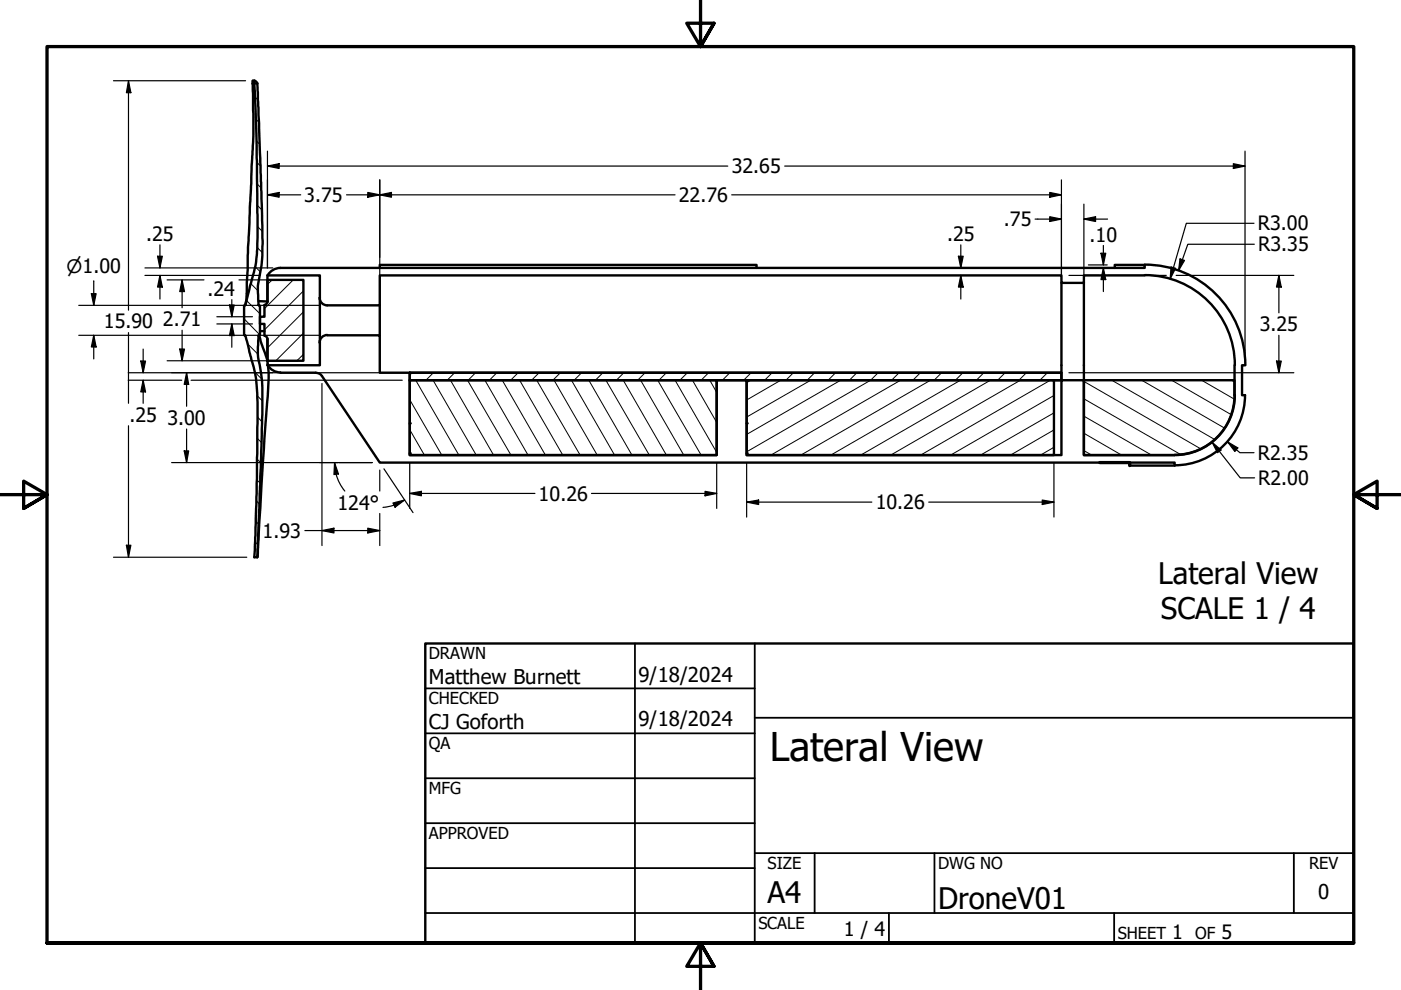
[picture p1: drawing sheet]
<svg xmlns="http://www.w3.org/2000/svg" width="297mm" height="210mm" viewBox="0 0 297 210" stroke-linecap="round" stroke-linejoin="round" font-family="sans-serif">
<!-- layer: Hatch (ANSI) -->
<g fill="none" stroke="#000" stroke-width=".21">
<path d="M54 20.5l.7 .7M54.2 25.2l.7 .7M54.4 29.9l.7 .7M54.5 39l.9 .8M54.5 34.5l.7 .7M54.1 56.6l1.1 1M54.5 52.5l1.1 1.1M54.5 43.5l1 1M54.6 48l1 1.1M57.7 59.3l-1 1M62.2 59.3l-6.1 6.1M51.8 67.6l3.3 3.4"/>
<path d="M52.3 63.7l2.8 2.8M52.5 72.9l2.2 2.2M53.1 60.1l1.6 1.5M54 78.9l1.5 1.5M64.3 75.2l-1.4 1.3M64.3 70.6l-5.8 5.9M64.3 66.1l-7.6 7.7M64.3 61.7l-8.2 8.2M87.4 79l-.5 .5M91.9 79l-1.6 1.6M96.4 79l-1.6 1.6M100.8 79l-1.5 1.6"/>
<path d="M105.3 79l-1.5 1.6M109.9 79l-1.6 1.6M114.3 79l-1.6 1.6M118.8 79l-1.6 1.6M123.3 79l-1.6 1.6M127.8 79l-1.6 1.6M132.3 79l-1.6 1.6M136.8 79l-1.6 1.6M141.3 79l-1.6 1.6M145.7 79l-1.6 1.6M150.2 79l-1.5 1.6M154.7 79l-1.5 1.6"/>
<path d="M159.3 79l-1.6 1.6M163.7 79l-1.6 1.6M168.2 79l-1.6 1.6M172.7 79l-1.6 1.6M177.2 79l-1.6 1.6M181.7 79l-1.6 1.6M186.2 79l-1.6 1.6-26.3 15.2M190.6 79l-1.6 1.6M195.1 79l-1.6 1.6M199.6 79l-1.5 1.6M204.2 79l-1.6 1.6M208.6 79l-1.6 1.6"/>
<path d="M213.1 79l-1.6 1.6M217.6 79l-1.6 1.6M222.1 79l-1.6 1.6M54.5 97.3l.8 .8M54.5 92.9l.9 .9M54.5 83.9l1.1 1.1M54.6 88.4l1 1M86.9 91.1l3.1 5.4M86.9 84.7l6.8 11.8M88.1 80.6l9.2 15.9M91.8 80.6l9.2 15.9M95.5 80.6l9.1 15.9"/>
<path d="M99.1 80.6l9.2 15.9M102.8 80.6l9.2 15.9M106.5 80.6l9.1 15.9M110.2 80.6l9.1 15.9M113.8 80.6l9.2 15.9M117.5 80.6l9.1 15.9M121.2 80.6l9.1 15.9M124.8 80.6l9.2 15.9M128.5 80.6l9.2 15.9M132.1 80.6l9.2 15.9M135.8 80.6l9.2 15.9M139.4 80.6l9.3 15.9"/>
<path d="M143.1 80.6l8.9 15.3M146.8 80.6l5.2 9M150.5 80.6l1.5 2.6M159.2 80.6l-.9 .5M165.5 80.6l-7.2 4.2M171.9 80.6l-13.6 7.8M178.2 80.6l-19.9 11.5M190.9 80.6l-27.5 15.9M197.3 80.6l-27.5 15.9M203.6 80.6l-27.5 15.9M210 80.6l-27.5 15.9M216.3 80.6l-27.5 15.9"/>
<path d="M222.7 80.6l-27.5 15.9M223.5 94.8l-2.9 1.7M223.5 91.2l-9.3 5.3M223.5 87.5l-15.6 9M223.5 83.9l-22 12.6M225 80.6h.1M229.8 95.5l1.7 1M229.8 91.9l8 4.6M229.8 88.2l14.4 8.3M229.8 84.6l20.5 11.8M229.8 80.9l24.8 14.3M235.7 80.6l21.9 12.6"/>
<path d="M242.1 80.6l17.6 10.2M248.4 80.6l12.6 7.3M254.8 80.6l6.9 4M261.1 80.6l.6 .4M54.1 114.9l.6 .6M54.2 110.5l.7 .7M54.4 106.2l.6 .6M54.5 101.8l.7 .7"/>
</g>
<!-- layer: Visible (ANSI) -->
<g fill="none" stroke="#000" stroke-width=".51">
<path d="M53.6 17.1a.76 .76 0 0 1 .9 .6M53.9 17.7l.5 10.5 .1 16.3a79.3 79.3 0 0 1-.3 11.9l-2.2 8.3M53.9 17.7l-.3-.6 .1 5.2a144.4 144.4 0 0 1-.4 15.2l-.7 14.9-.3 9.9-.3 2.4M53.9 17.7h.6M54.5 17.7l1.1 27.9a56.8 56.8 0 0 1-.5 12.5 20.7 20.7 0 0 0-.3 6.6M59.4 56.8h183.3v-.6h-6.4v.6M59.5 56.8a3.1 3.1 0 0 0-2.8 1.6M80.5 56.8v-.6h79.9v.6M225 60v20.6h-1.5M229.8 60v20.6M242.7 58.4h-12.9v1.6h-4.8v-1.6h-144.5v6.3h-11.1a1.62 1.62 0 0 1-1.6-1.6M242.7 58.3a19.1 19.1 0 0 1 19.1 19.1"/>
<path d="M242.7 56.1a21.3 21.3 0 0 1 21.3 21.3M51.8 64.9v6l.2 .3M51.9 64.7h.1M51.9 71.2h.1M52 64.7l-.2 .2M52 71.2l.8 3.2a33.6 33.6 0 0 1 1.8 11.9l-.2 18.4-.5 13.4h.6M54.8 63.9h1.9v-4.6h7.6v17.2h-7.6v-4.6a.79 .79 0 0 0-.6-.7M54.8 71.2l-.1 1.5a15.1 15.1 0 0 0 .5 5.4l.3 2.2a205.8 205.8 0 0 1-.2 18.7l-.8 19.1M54.8 64.7h.1M54.8 71.2h.1M54.8 64.7l.3 .2M55 71.2l.2 1.1 1.4 3.9 .2 .9"/>
<path d="M55.1 70.9l-.3 .3M55.1 64.9v6M55.1 70.2h1M56.7 63.9a.83 .83 0 0 1-.6 .8v2.5h-1v1.5h1v2.5M56.7 64v-5.6h11.1v19h-11.1v-.2M56.7 71.8v4.8M56.7 77.4a3.1 3.1 0 0 0 2.8 1.6M56.8 77.7a83.4 83.4 0 0 1-.5 12.6l-1.8 27.8M59.4 79h7.5a1.62 1.62 0 0 1 1.4 .7l12.2 18.4h152.7M69.4 71a1.62 1.62 0 0 0-1.6 1.6M69.4 71.1h11.1v7.9h6.4M80.5 64.7v6.4"/>
<path d="M86.9 79v17.5h65.1v-15.9h6.3v15.9h66.7v-15.9h4.8v15.9h19.2M86.9 79h138.1v1.6h-138.1zM86.9 79h138.1M261.7 77.4v6.4v-3.2h-31.9v15.9h19.2M264 77.4h-.7v6.4h.7M86.9 80.6h65.1v15.9h-65.1zM158.3 80.6h65.2v15.9h-65.2zM239.5 98.1h9.5v.6h-9.5M261.7 83.8a12.7 12.7 0 0 1-12.6 12.6M261.8 83.8a12.7 12.7 0 0 1-12.7 12.7M264 83.8a14.9 14.9 0 0 1-14.9 14.9"/>
</g>
<g fill="#000">
<circle cx="86.9" cy="89.8" r=".25"/>
<circle cx="86.9" cy="96.1" r=".25"/>
<circle cx="86.9" cy="80.6" r=".25"/>
<circle cx="158.3" cy="80.6" r=".25"/>
<circle cx="158.3" cy="89.8" r=".25"/>
<circle cx="158.3" cy="96.1" r=".25"/>
</g>
<!-- layer: Border (ANSI) -->
<path d="M148.5 -.1v10l-2.9-5h5.8l-2.9 5 2.9-5M0 104.9h10l-5-2.9v5.8l5-2.9-5 2.9M297 104.9h-10l5-2.9v5.8l-5-2.9 5 2.9M10 199.9v-190h277v190h-277h277M151.4 204.9l-2.9-5 2.9 5h-5.8l2.9-5v10" fill="none" stroke="#000" stroke-width=".7"/>
<!-- layer: Title (ANSI) -->
<g fill="none" stroke="#000" stroke-width=".38">
<path d="M134.6 136.4v63.5M160 136.4v63.5M90.2 146h69.8M90.2 155.5h69.8M160 152.2h127M90.2 165h69.8M90.2 174.5h69.8M90.2 193.6h196.8M90.2 184.1h69.8M160 180.9h127M172.7 180.9v12.7M188.5 193.6v6.3"/>
<path d="M198.1 180.9v12.7M236.2 193.6v6.3M274.3 180.9v12.7"/>
</g>
<path d="M90.2 136.4h196.8v63.5h-196.8z" fill="none" stroke="#000" stroke-width=".51"/>
<!-- layer: Sketch Geometry (ANSI) -->
<path d="M233.2 98.1h6.3v.6" fill="none" stroke="#000" stroke-width=".7"/>
<!-- layer: Dimension (ANSI) -->
<g fill="none" stroke="#000" stroke-width=".25">
<path d="M24.1 17.1h28M27.2 17.1l.5 2.6h-.9zM27.2 17.1v48.7M56.7 35.2l2.5-.5v1zM56.7 35.2h97.6M56.7 32v24.8M80.5 38.1v31.4M166.4 35.2h97.6M225 38.1v20.3M261.5 34.7l2.5 .5-2.5 .5zM264 32v43.9M19.9 59.5v5.2"/>
<path d="M30.7 56.8h27.1M30.7 58.4h24.4M33.4 54.3h1l-.5 2.5zM33.9 58.4l.5 2.5h-1zM33.9 51.9v4.9M33.9 58.4v5M35.4 59.3h7.8M38.6 59.3l.5 2.5h-1zM38.6 59.3v5.9M50.7 59.3h12M56.7 41.3l2.5-.5v1zM56.7 41.3h7.1"/>
<path d="M73.5 41.3h69.6M78 40.8l2.5 .5-2.5 .5zM80.5 41.3l2.5-.5v1zM155.1 41.3h69.9M203.2 54.3h1l-.5 2.5zM203.7 58.4l.5 2.5h-1zM203.7 51.9v4.9M203.7 58.4v5M219.5 46.5h5.5M222.6 40.8l2.4 .5-2.4 .5zM222.6 45.9l2.4 .6-2.4 .5zM226.6 58.4h6.3"/>
<path d="M229.8 46.5l2.5-.6v1.1zM229.8 46.5h5M229.8 43.3v15.1M230.8 56.8h4M230.8 56.2h4M233.4 53.7h1l-.5 2.5zM233.9 56.8l.5 2.5h-1zM233.9 52v4.2M233.9 56.8v5M234.9 58.4h12.4M248.3 56.6l.9 .3-1.1 2.3zM249.4 58.4h24.9"/>
<path d="M250.2 54.9l.9 .3-1.2 2.2zM265.9 47.3h-14.4l-3.4 11.9M265.9 51.8h-14.1l-1.9 5.6M271.1 58.4l.6 2.5h-1.1zM271.1 58.4v7.9M16.7 64.7h51.1M16.7 71.1h51.1M19.4 62.3h1l-.5 2.4zM19.9 71.1l.5 2.5h-1zM19.9 71.1v5M27.2 79h58.1M27.2 70.5v15"/>
<path d="M29.8 76.6h1.1l-.5 2.4zM30.4 74v5M35.4 76.5h27.3M38.1 74h1l-.5 2.5zM38.6 70v6.5M39.6 79l.4 2.5h-.9zM39.6 79v7.1M46 67.2h7.5M46 68.7h7.5M48.6 64.7h1.1l-.6 2.5zM49.1 68.7l.6 2.5h-1.1zM49.1 63.5v3.7"/>
<path d="M49.1 68.7v4.9M226.6 79h47.7M270.6 76.6h1.1l-.6 2.4zM271.1 71.1v7.9M27.2 80.6h11.3M27.2 90.3v27.8M30.4 80.6l.5 2.5h-1.1zM30.4 80.6v4.9M36.4 98.1h42.5M39.1 95.6h.9l-.4 2.5zM39.6 91v7.1M40.5 80.6h44.8"/>
<path d="M68.3 81.3v34.4M70.9 98.1l.9 2.4-1 .1zM70.9 98.1a9.6 9.6 0 0 0 1 4.1l1.2 1.9M80.5 99.7v4.4M81.4 99.4l6.2 9.3M86.9 98.1v9.7M152 98.1v9.7M158.3 98.1v11.5M223.5 98.1v11.5M257 93.8l1.9 1.6-.8 .6zM257 93.8l6 7.5h3M260.3 93.7l2.1 1.3-.6 .7z"/>
<path d="M260.3 93.7l2.6 2.3h3M24.1 118.1h28.2M26.8 115.6h.9l-.5 2.5zM64.6 112.5h15.9M68.3 112.5l2.5-.5v1zM78 112l2.5 .5-2.5 .5zM80.5 108.9v6.8M83.3 106.7l2.5-.7-2 1.5zM83.5 107.1l-2.3 .5M85.8 106l-2.2 1.1M86.9 104.6l2.4-.4v.9zM86.9 104.6h26.5"/>
<path d="M125.4 104.6h26.6M149.5 104.2l2.5 .4-2.5 .5zM158.3 106.5l2.5-.5v1zM158.3 106.5h26.5M196.9 106.5h26.6M221 106l2.5 .5-2.5 .5z"/>
</g>
<g fill="#000">
<path d="M27.2 17.1l.5 2.6h-.9zM56.7 35.2l2.5-.5v1zM261.5 34.7l2.5 .5-2.5 .5zM33.4 54.3h1l-.5 2.5zM56.7 41.3l2.5-.5v1zM78 40.8l2.5 .5-2.5 .5zM80.5 41.3l2.5-.5v1zM203.2 54.3h1l-.5 2.5zM222.6 40.8l2.4 .5-2.4 .5zM222.6 45.9l2.4 .6-2.4 .5zM229.8 46.5l2.5-.6v1.1zM233.4 53.7h1l-.5 2.5z"/>
<path d="M233.9 56.8l.5 2.5h-1zM248.3 56.6l.9 .3-1.1 2.3zM250.2 54.9l.9 .3-1.2 2.2zM19.4 62.3h1l-.5 2.4zM19.9 71.1l.5 2.5h-1zM29.8 76.6h1.1l-.5 2.4zM33.9 58.4l.5 2.5h-1zM38.1 74h1l-.5 2.5zM38.6 59.3l.5 2.5h-1zM48.6 64.7h1.1l-.6 2.5zM49.1 68.7l.6 2.5h-1.1zM203.7 58.4l.5 2.5h-1z"/>
<path d="M270.6 76.6h1.1l-.6 2.4zM271.1 58.4l.6 2.5h-1.1zM30.4 80.6l.5 2.5h-1.1zM39.1 95.6h.9l-.4 2.5zM39.6 79l.4 2.5h-.9zM257 93.8l1.9 1.6-.8 .6zM260.3 93.7l2.1 1.3-.6 .7zM26.8 115.6h.9l-.5 2.5zM68.3 112.5l2.5-.5v1zM70.9 98.1l.9 2.4-1 .1zM78 112l2.5 .5-2.5 .5zM83.3 106.7l2.5-.7-2 1.5z"/>
<path d="M86.9 104.6l2.4-.4v.9zM149.5 104.2l2.5 .4-2.5 .5zM158.3 106.5l2.5-.5v1zM221 106l2.5 .5-2.5 .5z"/>
</g>
<text font-size="8.4" x="163.2" y="161.3">Lateral View</text>
<g font-size="6.3">
<text x="245.6" y="123.8">Lateral View</text>
<text x="246.1" y="131.3">SCALE 1 / 4</text>
<text x="162.8" y="191.4">A4</text>
<text x="198.9" y="192.7">DroneV01</text>
</g>
<g font-size="4.3">
<text x="90.9" y="145.1">Matthew Burnett</text>
<text x="135.4" y="144.5">9/18/2024</text>
<text x="90.9" y="154.6">CJ Goforth</text>
<text x="135.4" y="154">9/18/2024</text>
<text x="279.5" y="190.7">0</text>
</g>
<g font-size="4.2">
<text x="155.1" y="36.7">32.65</text>
<text x="64.5" y="42.8">3.75</text>
<text x="143.9" y="42.8">22.76</text>
<text x="212.9" y="48">.75</text>
<text x="31" y="51">.25</text>
<text x="200.8" y="51">.25</text>
<text x="231" y="51.2">.10</text>
<text x="266.7" y="48.9">R3.00</text>
<text x="266.8" y="53.3">R3.35</text>
<text x="44" y="62.7">.24</text>
<text x="22" y="69.6">15.90</text>
<text x="34.5" y="69.2">2.71</text>
<text x="267.1" y="70.2">3.25</text>
<text x="27.4" y="89.4">.25</text>
<text x="35.5" y="90.1">3.00</text>
<text x="266.7" y="97.5">R2.35</text>
<text x="114.2" y="106.1">10.26</text>
<text x="185.7" y="108">10.26</text>
<text x="266.8" y="102.8">R2.00</text>
<text x="71.6" y="108">124°</text>
<text x="55.7" y="114">1.93</text>
<text x="178.9" y="198.5">1 / 4</text>
<text x="248.5" y="199.1">1</text>
<text x="259" y="199.1">5</text>
</g>
<text font-size="3.9" x="14.1" y="57.9">⌀1.00</text>
<g font-size="3.5">
<text x="90.9" y="139.7">DRAWN</text>
<text x="90.9" y="149.3">CHECKED</text>
<text x="90.9" y="158.8">QA</text>
<text x="90.9" y="168.3">MFG</text>
<text x="90.9" y="177.8">APPROVED</text>
<text x="162.8" y="184.2">SIZE</text>
<text x="198.9" y="184.2">DWG NO</text>
<text x="277.6" y="184.2">REV</text>
<text x="160.8" y="196.9">SCALE</text>
<text x="237" y="199.1">SHEET</text>
<text x="253.4" y="199.1">OF</text>
</g>
</svg>
